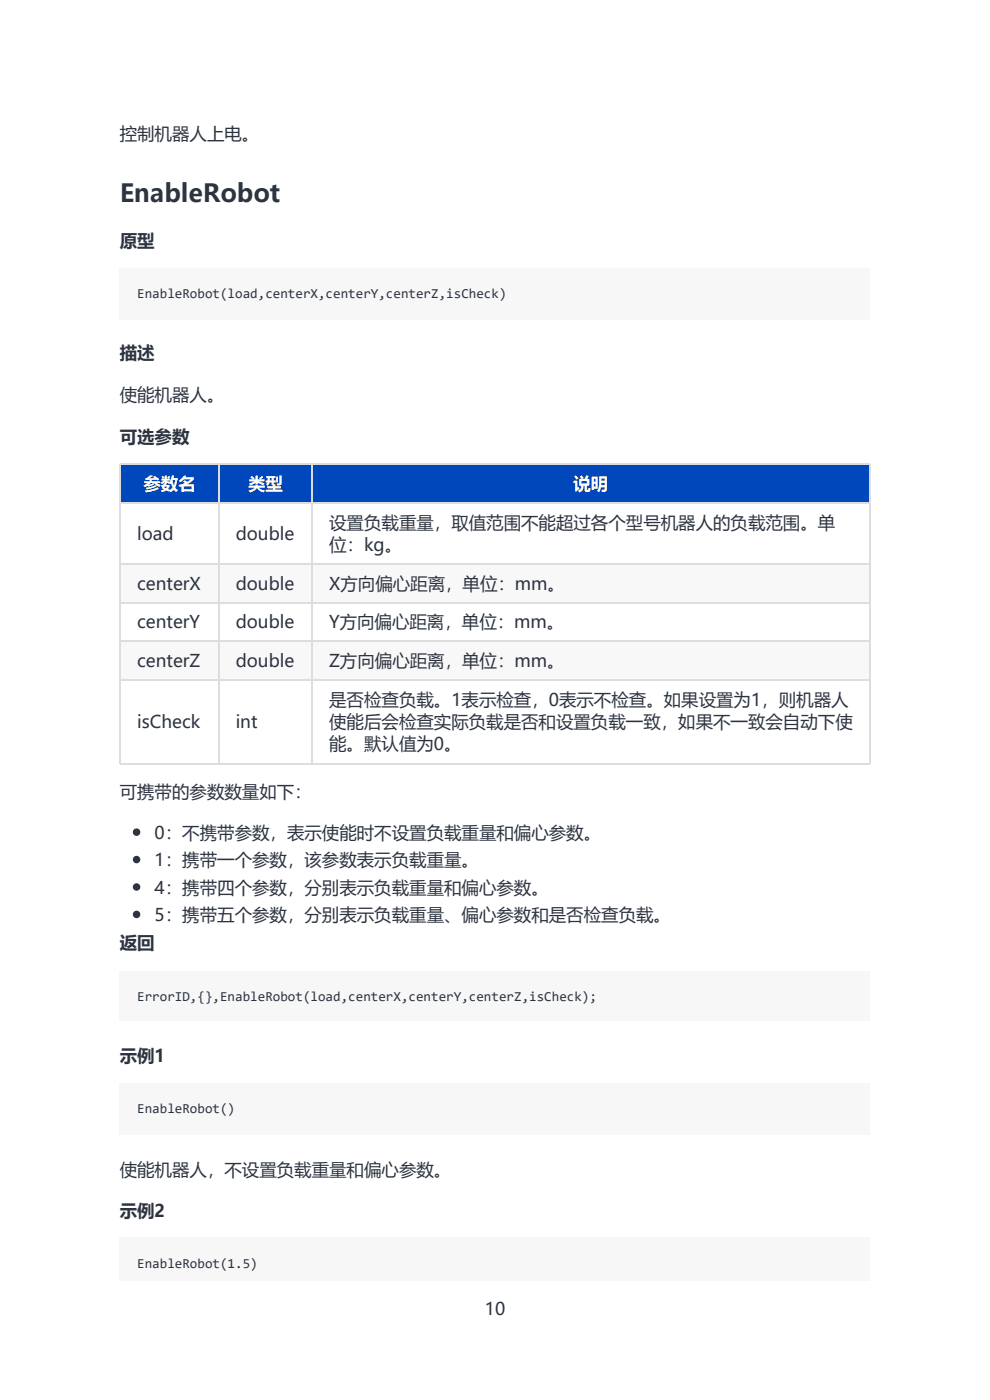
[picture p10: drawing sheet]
<svg xmlns="http://www.w3.org/2000/svg" width="210mm" height="297mm" viewBox="0 0 210 297" stroke-linecap="round" stroke-linejoin="round" font-family="sans-serif">
<path d="M25.4 56.9h159.2v10.8h-159.2z" fill="#f7f7f7"/>
<path d="M25.4 98.4h20.9v8.2h-20.9z" fill="#fff"/>
<path d="M25.4 98.4h20.9v8.2h-20.9z" fill="#0047bb"/>
<path d="M46.3 98.4h19.8v8.2h-19.8z" fill="#fff"/>
<path d="M46.3 98.4h19.8v8.2h-19.8z" fill="#0047bb"/>
<path d="M66.1 98.4h118.2v8.2h-118.2z" fill="#fff"/>
<path d="M66.1 98.4h118.2v8.2h-118.2z" fill="#0047bb"/>
<g fill="#fff">
<path d="M25.4 106.6h20.9v12.9h-20.9z"/>
<path d="M46.3 106.6h19.8v12.9h-19.8z"/>
<path d="M66.1 106.6h118.2v12.9h-118.2z"/>
</g>
<g fill="#f8f8f8">
<path d="M25.4 119.5h20.9v8.2h-20.9z"/>
<path d="M46.3 119.5h19.8v8.2h-19.8z"/>
<path d="M66.1 119.5h118.2v8.2h-118.2z"/>
</g>
<g fill="#fff">
<path d="M25.4 127.7h20.9v8.2h-20.9z"/>
<path d="M46.3 127.7h19.8v8.2h-19.8z"/>
<path d="M66.1 127.7h118.2v8.2h-118.2z"/>
</g>
<g fill="#f8f8f8">
<path d="M25.4 135.9h20.9v8.2h-20.9z"/>
<path d="M46.3 135.9h19.8v8.2h-19.8z"/>
<path d="M66.1 135.9h118.2v8.2h-118.2z"/>
</g>
<g fill="#fff">
<path d="M25.4 144.1h20.9v17.8h-20.9z"/>
<path d="M46.3 144.1h19.8v17.8h-19.8z"/>
<path d="M66.1 144.1h118.2v17.8h-118.2z"/>
</g>
<path d="M25.4 98.5h159.2M25.5 98.4v63.7M46.4 98.4v63.7M66.3 98.4v63.7M184.5 98.4v63.7M25.4 119.7h159.2M25.4 106.7h159.2M25.4 136.1h159.2M25.4 127.9h159.2M25.4 144.3h159.2M25.4 162h159.2" fill="none" stroke="#ddd" stroke-width=".26"/>
<g fill="#f7f7f7">
<path d="M25.4 206h159.2v10.6h-159.2z"/>
<path d="M25.4 229.8h159.2v10.9h-159.2z"/>
<path d="M25.4 262.6h159.2v9.1h-159.2z"/>
<path d="M29.1 60.6h78.3v3.4h-78.3z"/>
</g>
<g fill="#2d3440" stroke="#2d3440" stroke-width=".26">
<circle cx="29" cy="176.5" r=".66"/>
<circle cx="29" cy="182.4" r=".66"/>
<circle cx="29" cy="188.2" r=".66"/>
<circle cx="29" cy="194" r=".66"/>
</g>
<g fill="#f7f7f7">
<path d="M29.1 209.7h97.6v3.5h-97.6z"/>
<path d="M29.1 233.5h20.9v3.5h-20.9z"/>
<path d="M29.1 266.3h25.7v3.5h-25.7z"/>
</g>
<text font-size="5.3" fill="#2d3440" x="25.4" y="42.8">EnableRobot</text>
<g font-size="3.7" fill="#2d3440">
<text x="25.4" y="29.6">控制机器人上电。</text>
<text x="25.4" y="52.4">原型</text>
<text x="25.4" y="76.2">描述</text>
<text x="25.4" y="85.2">使能机器人。</text>
<text x="25.4" y="93.9">可选参数</text>
<text x="69.8" y="112.1">设置负载重量，取值范围不能超过各个型号机器人的负载范围。单</text>
<text x="29.1" y="114.5">load</text>
<text x="50" y="114.5">double</text>
<text x="69.8" y="116.9">位：kg。</text>
<text x="29.1" y="125.1">centerX</text>
<text x="50" y="125.1">double</text>
<text x="69.8" y="125.1">X方向偏心距离，单位：mm。</text>
<text x="29.1" y="133.3">centerY</text>
<text x="50" y="133.3">double</text>
<text x="69.8" y="133.3">Y方向偏心距离，单位：mm。</text>
<text x="29.1" y="141.5">centerZ</text>
<text x="50" y="141.5">double</text>
<text x="69.8" y="141.5">Z方向偏心距离，单位：mm。</text>
<text x="69.8" y="149.7">是否检查负载。1表示检查，0表示不检查。如果设置为1，则机器人</text>
<text x="29.1" y="154.5">isCheck</text>
<text x="50" y="154.5">int</text>
<text x="69.8" y="154.5">使能后会检查实际负载是否和设置负载一致，如果不一致会自动下使</text>
<text x="69.8" y="159.2">能。默认值为0。</text>
<text x="25.4" y="169.3">可携带的参数数量如下：</text>
<text x="32.8" y="178">0：不携带参数，表示使能时不设置负载重量和偏心参数。</text>
<text x="32.8" y="183.8">1：携带一个参数，该参数表示负载重量。</text>
<text x="32.8" y="189.6">4：携带四个参数，分别表示负载重量和偏心参数。</text>
<text x="32.8" y="195.4">5：携带五个参数，分别表示负载重量、偏心参数和是否检查负载。</text>
<text x="25.4" y="201.3">返回</text>
<text x="25.4" y="225.3">示例1</text>
<text x="25.4" y="249.4">使能机器人，不设置负载重量和偏心参数。</text>
<text x="25.4" y="258.1">示例2</text>
<text x="102.8" y="279">10</text>
</g>
<g font-size="3.7" fill="#fff">
<text x="30.4" y="103.9">参数名</text>
<text x="52.6" y="103.9">类型</text>
<text x="121.7" y="103.9">说明</text>
</g>
<g font-size="2.9" fill="#2d3440">
<text x="29.1" y="63.2">EnableRobot(load,centerX,centerY,centerZ,isCheck)</text>
<text x="29.1" y="212.3">ErrorID,{},EnableRobot(load,centerX,centerY,centerZ,isCheck);</text>
<text x="29.1" y="236.1">EnableRobot()</text>
<text x="29.1" y="268.9">EnableRobot(1.5)</text>
</g>
</svg>
